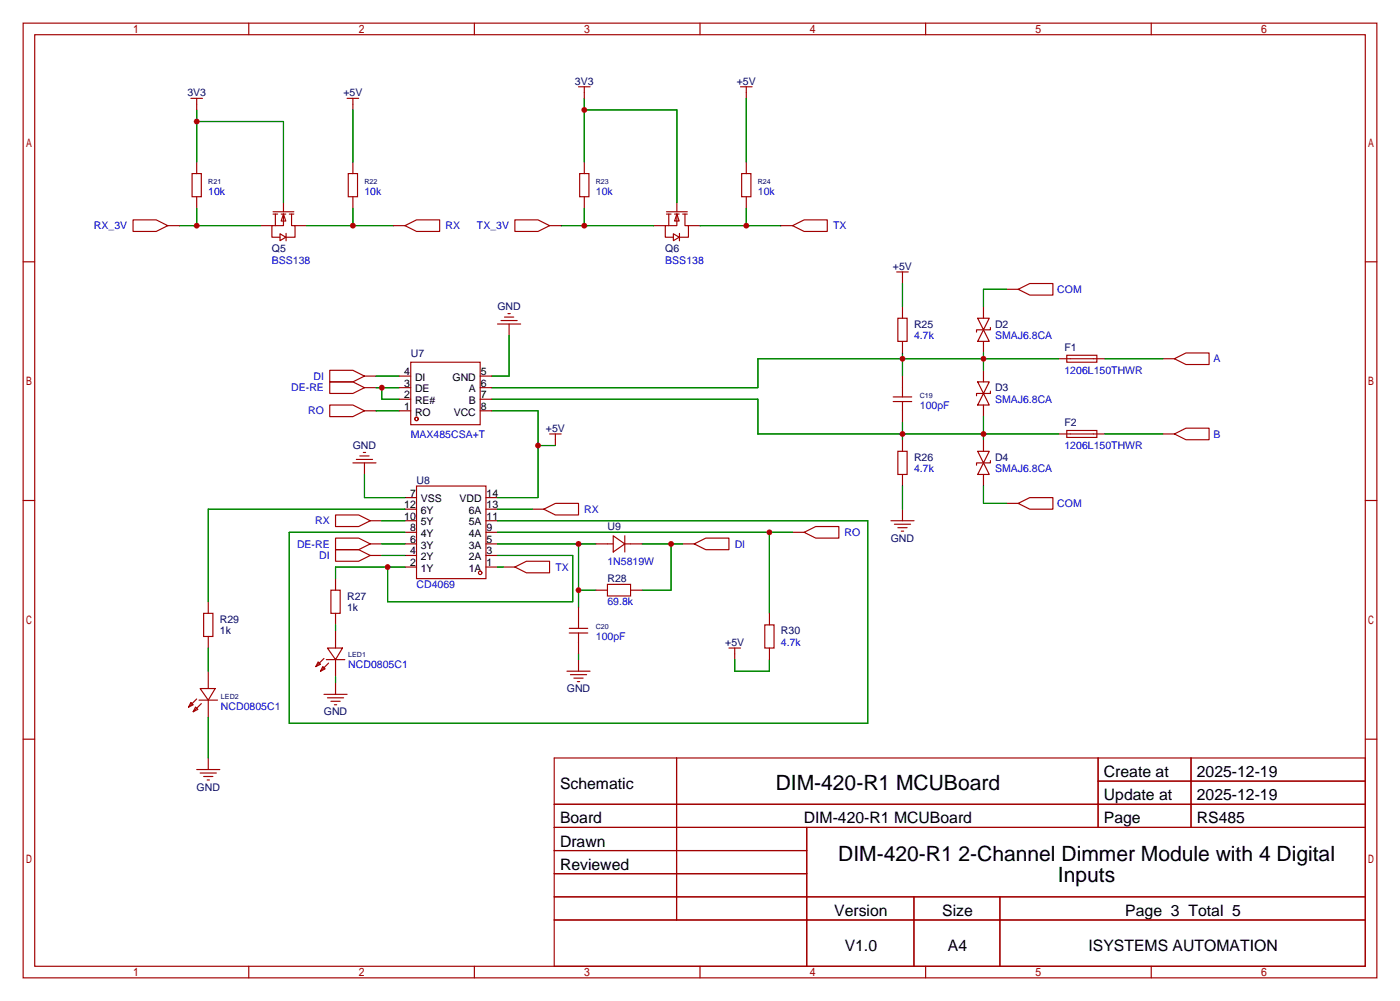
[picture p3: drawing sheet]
<svg xmlns="http://www.w3.org/2000/svg" width="307mm" height="220mm" viewBox="0 0 307 220" stroke-linecap="round" stroke-linejoin="round" font-family="sans-serif">
<g fill="none" stroke="#a10000" stroke-width=".25">
<path d="M5.1 5.1h297.2v209.5h-297.2zM7.6 7.6h292.1v204.5h-292.1zM54.6 5.1v2.5M104.1 5.1v2.5M127 19h2.5M128.3 19v2.6M153.7 5.1v2.5M162.6 19h2.5M163.8 19v2.6M203.2 5.1v2.5M252.7 5.1v2.5M41.9 21.6h2.5"/>
<path d="M42.2 38.1h2v5.1h-2zM43.2 21.6v2.5M43.2 35.6v2.5M76.2 21.6h2.5M76.5 38.1h2v5.1h-2zM77.5 21.6v2.5M77.5 35.6v2.5M127.3 38.1h2v5.1h-2zM128.3 35.6v2.5M162.8 38.1h2v5.1h-2zM163.8 35.6v2.5M5.1 57.5h2.5"/>
<path d="M29.2 48.3h5.1l2.5 1.2-2.5 1.3h-5.1zM36.8 49.5h2.6M43.2 43.2v2.5M57.1 49.5h2.6M59.9 47h1.1M59.9 46.5h4.6M60.5 47v2.5M61.5 51.3l1.2 .8-1.2 .7zM61.7 47h1M62.2 47v2.5h-2.5v2.6h1.8M62.2 47l.5 1.5h-1zM62.2 44.4v2.1"/>
<path d="M62.8 51.2v1.6M63.5 47h1M64 47v2.5h.8v2.6h-2.1M64.8 49.5h2.5M77.5 43.2v2.5M86.4 49.5h2.5M88.9 49.5l2.5-1.2h5.1v2.5h-5.1zM113 48.3h5.1l2.5 1.2-2.5 1.3h-5.1zM120.6 49.5h2.6M128.3 43.2v2.5M143.5 49.5h2.5M146.3 47h1"/>
<path d="M146.3 46.5h4.6M146.8 47v2.5M147.8 51.3l1.3 .8-1.3 .7zM148.1 47h1M148.6 47v2.5h-2.6v2.6h1.8M148.6 47l.5 1.5h-1zM148.6 44.4v2.1M149.2 51.2v1.6M149.9 47h1M150.4 47v2.5h.7v2.6h-2M151.1 49.5h2.6M163.8 43.2v2.5"/>
<path d="M171.4 49.5h2.6M174 49.5l2.5-1.2h5.1v2.5h-5.1zM196.8 59.7h2.6M198.1 59.7v2.5M299.7 57.5h2.6M90.2 79.5h15.2v13.7h-15.2zM109.2 71.1h5.1M110 70.4h3.5M110.7 69.6h2.1M111.5 68.8h.5M111.8 71.1v2.6M197.1 69.8h2v5.1h-2z"/>
<path d="M198.1 67.3v2.5M198.1 74.9v2.6M214.6 69.8h2.6l-1.3 2.6zM215.9 72.4l1.3 2.5h-2.6zM215.9 67.3v2.5M215.9 74.9v2.6M217.4 71.9v.5h-3v.5M221 63.5h2.5M223.5 63.5l2.6-1.3h5v2.6h-5zM232.4 78.7h10.2M234.2 78h6.6v1.5h-6.6zM255.3 78.7h2.5"/>
<path d="M257.8 78.7l2.5-1.2h5.1v2.5h-5.1zM72.4 81.3h5.1l2.5 1.2-2.5 1.3h-5.1zM72.4 88.9h5.1l2.5 1.3-2.5 1.2h-5.1zM72.4 83.8h5.1l2.5 1.3-2.5 1.3h-5.1zM79.8 99.3h.5M80 82.5h2.5M80 90.2h2.5M80 85.1h2.5M87.6 82.5h2.6M87.6 90.2h2.6M87.6 85.1h2.6M87.6 87.6h2.6"/>
<path d="M105.4 82.5h2.5M105.4 90.2h2.5M105.4 85.1h2.5M105.4 87.6h2.5M120.6 95.2h2.6M121.9 95.2v2.6M196.1 88.1h4.1M196.1 87.1h4.1M197.1 99.1h2v5h-2zM198.1 82.5v4.6M198.1 88.1v4.6M198.1 96.5v2.6"/>
<path d="M214.6 83.8h2.6l-1.3 2.6zM214.6 99.1h2.6l-1.3 2.5zM215.9 86.4l1.3 2.5h-2.6zM215.9 81.3v2.5M215.9 88.9v2.5M215.9 96.5v2.6M217.4 85.9v.5h-3v.5M232.4 95.2h10.2M234.2 94.5h6.6v1.5h-6.6zM255.3 95.2h2.5M257.8 95.2l2.5-1.2h5.1v2.5h-5.1zM5.1 109.9h2.5"/>
<path d="M73.7 118.1h5l2.6 1.3-2.6 1.2h-5zM73.7 113h5l2.6 1.3-2.6 1.3h-5zM77.5 101.6h5M78.2 100.8h3.6M79 100.1h2M80 101.6v2.5M81.3 114.3h2.5M81.3 119.4h2.5M88.9 109.2h2.5M88.9 111.8h2.5M88.9 114.3h2.5M88.9 116.8h2.5"/>
<path d="M88.9 119.4h2.5M91.4 106.7h15.3v20.3h-15.3zM106.7 109.2h2.5M106.7 111.8h2.5M106.7 114.3h2.5M106.7 116.8h2.5M106.7 119.4h2.5M116.8 111.8h2.6M119.4 111.8l2.5-1.3h5.1v2.5h-5.1zM130.8 119.4h3.8M134.6 117.6l2.6 1.8-2.6 1.8zM137.2 119.4h3.8"/>
<path d="M137.2 117.6v3.6M149.9 119.4h2.5M152.4 119.4l2.5-1.3h5.1v2.5h-5.1zM174 116.8h2.5M176.5 116.8l2.6-1.2h5v2.5h-5zM195.6 114.3h5.1M196.3 115.1h3.6M197.1 115.8h2M197.9 116.6h.5M198.1 104.1v2.6M198.1 111.8v2.5M215.9 101.6l1.3 2.5h-2.6z"/>
<path d="M215.9 104.1v2.6M217.4 101.1v.5h-3v.5M221 110.5h2.5M223.5 110.5l2.6-1.3h5v2.6h-5zM299.7 109.9h2.6M44.7 134.6h2v5.1h-2zM45.7 132.1v2.5M45.7 139.7v2.5M72.6 129.5h2.1v5.1h-2.1zM73.7 120.6h5l2.6 1.3-2.6 1.3h-5zM73.7 127v2.5M73.7 134.6v2.6"/>
<path d="M73.7 138.4v3.8M81.3 121.9h2.5M88.9 121.9h2.5M88.9 124.5h2.5M106.7 121.9h2.5M106.7 124.5h2.5M110.5 124.5h2.5M113 124.5l2.6-1.3h5v2.5h-5zM125 138.9h4M125 137.9h4M127 133.3v4.6M127 138.9v4.6"/>
<path d="M130.8 129.5h2.5M133.3 128.3h5.1v2.5h-5.1zM138.4 129.5h2.6M167.9 137.2h2v5h-2zM168.9 134.6v2.6M41.9 154.2l.5 .5-1 .5zM42.9 155.2l.5 .5-1 .5zM43.2 153.4l-1.8 1.8M43.7 153.7h4.1M43.9 151.1h3.3l-1.5 2.6zM44.2 154.4l-1.8 1.8M45.7 147.3v3.8"/>
<path d="M45.7 153.7v3.8M69.8 145.3l.6 .5-1.1 .5zM70.9 146.3l.5 .5-1 .5zM71.1 144.5l-1.8 1.8M71.1 152.4h5.1M71.6 144.8h4.1M71.9 142.2h3.3l-1.5 2.6zM71.9 153.2h3.5M72.1 145.5l-1.7 1.8M72.6 153.9h2.1M73.4 154.7h.5M73.7 144.8v3.8"/>
<path d="M73.7 149.9v2.5M124.5 147.3h5M125.2 148.1h3.6M126 148.8h2M126.7 149.6h.6M127 144.8v2.5M160 142.2h2.6M161.3 142.2v2.6M168.9 142.2v2.6M5.1 162.2h2.5M43.2 168.9h5.1M43.9 169.7h3.6"/>
<path d="M44.7 170.4h2M45.5 171.2h.5M45.7 166.4v2.5M121.7 166.4h178v45.7h-178zM121.7 176.5h178M148.5 166.4v35.5M241.1 166.4v15.2M241.1 171.4h58.6M261.5 166.4v15.2M299.7 162.2h2.6M121.7 181.6h178M121.7 186.7h55.4"/>
<path d="M121.7 196.8h178M121.7 191.8h55.4M177.1 181.6v30.5M200.6 196.8v15.3M219.5 196.8v15.3M54.6 212.1v2.5M104.1 212.1v2.5M121.7 201.9h178M153.7 212.1v2.5M203.2 212.1v2.5M252.7 212.1v2.5"/>
<circle cx="91.4" cy="91.9" r=".38"/>
<circle cx="105.4" cy="125.7" r=".38"/>
</g>
<g fill="none" stroke="#008700" stroke-width=".25">
<path d="M43.2 24.1v11.5M43.2 26.7h19v17.7M77.5 24.1v11.5M128.3 21.6v14M128.3 24.1h20.3v20.3M163.8 21.6v14M39.4 49.5h17.7M43.2 45.7v3.8M67.3 49.5h19.1M77.5 45.7v3.8M123.2 49.5h20.3M128.3 45.7v3.8"/>
<path d="M153.7 49.5h17.7M163.8 45.7v3.8M111.8 73.7v8.8h-3.9M198.1 62.2v5.1M198.1 77.5v5M215.9 77.5v3.8M221 63.5h-5.1v3.8M232.4 78.7h-66v6.4h-58.5M242.6 78.7h12.7M82.5 85.1h5.1M82.5 82.5h5.1M82.5 90.2h5.1"/>
<path d="M83.8 85.1v2.5h3.8M107.9 87.6h58.5v7.6h66M107.9 90.2h10.2v19h-8.9M118.1 97.8h3.8M198.1 92.7v3.8M215.9 91.4v5.1M242.6 95.2h12.7M80 104.1v5.1h8.9M83.8 119.4h5.1M83.8 114.3h5.1M88.9 111.8h-43.2v20.3M109.2 119.4h21.6"/>
<path d="M109.2 114.3h81.3v44.4h-127v-41.9h25.4M109.2 116.8h64.8M109.2 111.8h7.6M127 119.4v13.9M141 119.4h8.9M147.3 119.4v10.1h-6.3M168.9 116.8v17.8M198.1 106.7v5.1M215.9 106.7v3.8h5.1M73.7 137.2v1.2M83.8 121.9h5.1M88.9 124.5h-15.2v2.5"/>
<path d="M109.2 124.5h1.3M109.2 121.9h16.5v10.2h-40.6v-7.6M127 129.5h3.8M45.7 142.2v5.1M45.7 157.5v8.9M73.7 148.6v1.3M127 143.5v1.3M161.3 144.8v2.5h7.6v-2.5"/>
</g>
<g fill="#c00">
<circle cx="215.9" cy="78.7" r=".63"/>
<circle cx="198.1" cy="78.7" r=".63"/>
<circle cx="215.9" cy="95.2" r=".63"/>
<circle cx="198.1" cy="95.2" r=".63"/>
<circle cx="118.1" cy="97.8" r=".63"/>
<circle cx="83.8" cy="85.1" r=".63"/>
<circle cx="85.1" cy="124.5" r=".63"/>
<circle cx="147.3" cy="119.4" r=".63"/>
<circle cx="127" cy="119.4" r=".63"/>
<circle cx="127" cy="129.5" r=".63"/>
<circle cx="168.9" cy="116.8" r=".63"/>
<circle cx="128.3" cy="49.5" r=".63"/>
<circle cx="128.3" cy="24.1" r=".63"/>
<circle cx="163.8" cy="49.5" r=".63"/>
<circle cx="43.2" cy="49.5" r=".63"/>
<circle cx="43.2" cy="26.7" r=".63"/>
<circle cx="77.5" cy="49.5" r=".63"/>
</g>
<g font-size="4.6">
<text x="170.3" y="173.5">DIM-420-R1 MCUBoard</text>
<text x="184" y="188.9">DIM-420-R1 2-Channel Dimmer Module with 4 Digital</text>
<text x="232.3" y="193.6">Inputs</text>
</g>
<g font-size="3.5">
<text x="122.9" y="173.1">Schematic</text>
<text x="242.3" y="170.6">Create at</text>
<text x="262.7" y="170.6">2025-12-19</text>
<text x="242.3" y="175.7">Update at</text>
<text x="262.7" y="175.7">2025-12-19</text>
<text x="122.9" y="180.7">Board</text>
<text x="122.9" y="185.8">Drawn</text>
<text x="176.4" y="180.7">DIM-420-R1 MCUBoard</text>
<text x="242.3" y="180.7">Page</text>
<text x="262.7" y="180.7">RS485</text>
<text x="122.9" y="190.9">Reviewed</text>
<text x="183.1" y="201.1">Version</text>
<text x="206.8" y="201.1">Size</text>
<text x="247" y="201.1">Page 3 Total 5</text>
<text x="185.4" y="208.7">V1.0</text>
<text x="208.1" y="208.7">A4</text>
<text x="239" y="208.7">ISYSTEMS AUTOMATION</text>
</g>
<g font-size="2.3" fill="#000080">
<text x="41.1" y="21.1">3V3</text>
<text x="75.4" y="21.1">+5V</text>
<text x="126.2" y="18.6">3V3</text>
<text x="161.7" y="18.6">+5V</text>
<text x="59.7" y="55.4">Q5</text>
<text x="146" y="55.4">Q6</text>
<text x="196" y="59.2">+5V</text>
<text x="109.2" y="68.1">GND</text>
<text x="200.7" y="71.9">R25</text>
<text x="218.4" y="71.9">D2</text>
<text x="233.7" y="77">F1</text>
<text x="90.2" y="78.3">U7</text>
<text x="218.4" y="85.9">D3</text>
<text x="119.8" y="94.8">+5V</text>
<text x="233.7" y="93.5">F2</text>
<text x="77.4" y="98.6">GND</text>
<text x="200.7" y="101.1">R26</text>
<text x="218.4" y="101.1">D4</text>
<text x="91.4" y="106.2">U8</text>
<text x="133.3" y="116.4">U9</text>
<text x="195.6" y="118.9">GND</text>
<text x="76.2" y="131.6">R27</text>
<text x="133.3" y="127.8">R28</text>
<text x="48.3" y="136.7">R29</text>
<text x="76.2" y="134.2">1k</text>
<text x="48.3" y="139.2">1k</text>
<text x="159.2" y="141.8">+5V</text>
<text x="171.4" y="139.2">R30</text>
<text x="124.4" y="151.9">GND</text>
<text x="71.1" y="157">GND</text>
<text x="43.2" y="173.5">GND</text>
</g>
<g font-size="2.3" fill="#00f">
<text x="45.7" y="42.7">10k</text>
<text x="80" y="42.7">10k</text>
<text x="130.8" y="42.7">10k</text>
<text x="166.4" y="42.7">10k</text>
<text x="20.6" y="50.3">RX_3V</text>
<text x="97.8" y="50.3">RX</text>
<text x="104.7" y="50.3">TX_3V</text>
<text x="182.9" y="50.3">TX</text>
<text x="59.7" y="58">BSS138</text>
<text x="146" y="58">BSS138</text>
<text x="232.1" y="64.3">COM</text>
<text x="200.7" y="74.5">4.7k</text>
<text x="218.4" y="74.5">SMAJ6.8CA</text>
<text x="68.8" y="83.4">DI</text>
<text x="233.7" y="82.1">1206L150THWR</text>
<text x="266.4" y="79.5">A</text>
<text x="63.9" y="85.9">DE-RE</text>
<text x="201.9" y="89.7">100pF</text>
<text x="218.4" y="88.4">SMAJ6.8CA</text>
<text x="67.7" y="91">RO</text>
<text x="90.2" y="96.1">MAX485CSA+T</text>
<text x="233.7" y="98.6">1206L150THWR</text>
<text x="266.4" y="96.1">B</text>
<text x="200.7" y="103.7">4.7k</text>
<text x="218.4" y="103.7">SMAJ6.8CA</text>
<text x="128.3" y="112.6">RX</text>
<text x="232.1" y="111.3">COM</text>
<text x="69.2" y="115.1">RX</text>
<text x="185.4" y="117.6">RO</text>
<text x="65.2" y="120.2">DE-RE</text>
<text x="70.1" y="122.7">DI</text>
<text x="121.9" y="125.3">TX</text>
<text x="133.3" y="124">1N5819W</text>
<text x="161.3" y="120.2">DI</text>
<text x="91.4" y="129.1">CD4069</text>
<text x="133.3" y="132.9">69.8k</text>
<text x="130.8" y="140.5">100pF</text>
<text x="171.4" y="141.8">4.7k</text>
<text x="76.5" y="146.6">NCD0805C1</text>
<text x="48.5" y="155.7">NCD0805C1</text>
</g>
<g font-size="2.3">
<text x="88.8" y="82.3">4</text>
<text x="91.1" y="83.6">DI</text>
<text x="99.3" y="83.6">GND</text>
<text x="105.5" y="82.3">5</text>
<text x="88.8" y="89.9">1</text>
<text x="88.8" y="87.4">2</text>
<text x="88.8" y="84.9">3</text>
<text x="91.1" y="88.7">RE#</text>
<text x="91.1" y="86.1">DE</text>
<text x="102.9" y="86.1">A</text>
<text x="102.9" y="88.7">B</text>
<text x="105.5" y="84.9">6</text>
<text x="105.5" y="87.4">7</text>
<text x="105.5" y="89.9">8</text>
<text x="91.1" y="91.2">RO</text>
<text x="99.6" y="91.2">VCC</text>
<text x="88.7" y="111.5">12</text>
<text x="90" y="109">7</text>
<text x="92.4" y="112.8">6Y</text>
<text x="92.4" y="110.3">VSS</text>
<text x="100.9" y="110.3">VDD</text>
<text x="102.9" y="112.8">6A</text>
<text x="106.8" y="109">14</text>
<text x="106.8" y="111.5">13</text>
<text x="88.7" y="114.1">10</text>
<text x="90" y="116.6">8</text>
<text x="90" y="119.2">6</text>
<text x="92.4" y="115.3">5Y</text>
<text x="92.4" y="117.9">4Y</text>
<text x="102.9" y="115.3">5A</text>
<text x="102.9" y="117.9">4A</text>
<text x="106.8" y="114.1">11</text>
<text x="106.8" y="116.6">9</text>
<text x="106.8" y="119.2">5</text>
<text x="90" y="121.7">4</text>
<text x="90" y="124.2">2</text>
<text x="92.4" y="120.4">3Y</text>
<text x="92.4" y="123">2Y</text>
<text x="92.4" y="125.5">1Y</text>
<text x="102.9" y="120.4">3A</text>
<text x="102.9" y="123">2A</text>
<text x="102.9" y="125.5">1A</text>
<text x="106.8" y="121.7">3</text>
<text x="106.8" y="124.2">1</text>
</g>
<g font-size="1.6" fill="#000080">
<text x="45.7" y="40.3">R21</text>
<text x="80" y="40.3">R22</text>
<text x="130.8" y="40.3">R23</text>
<text x="166.4" y="40.3">R24</text>
<text x="201.9" y="87.3">C19</text>
<text x="130.8" y="138.1">C20</text>
<text x="76.5" y="144.2">LED1</text>
<text x="48.5" y="153.4">LED2</text>
</g>
</svg>
